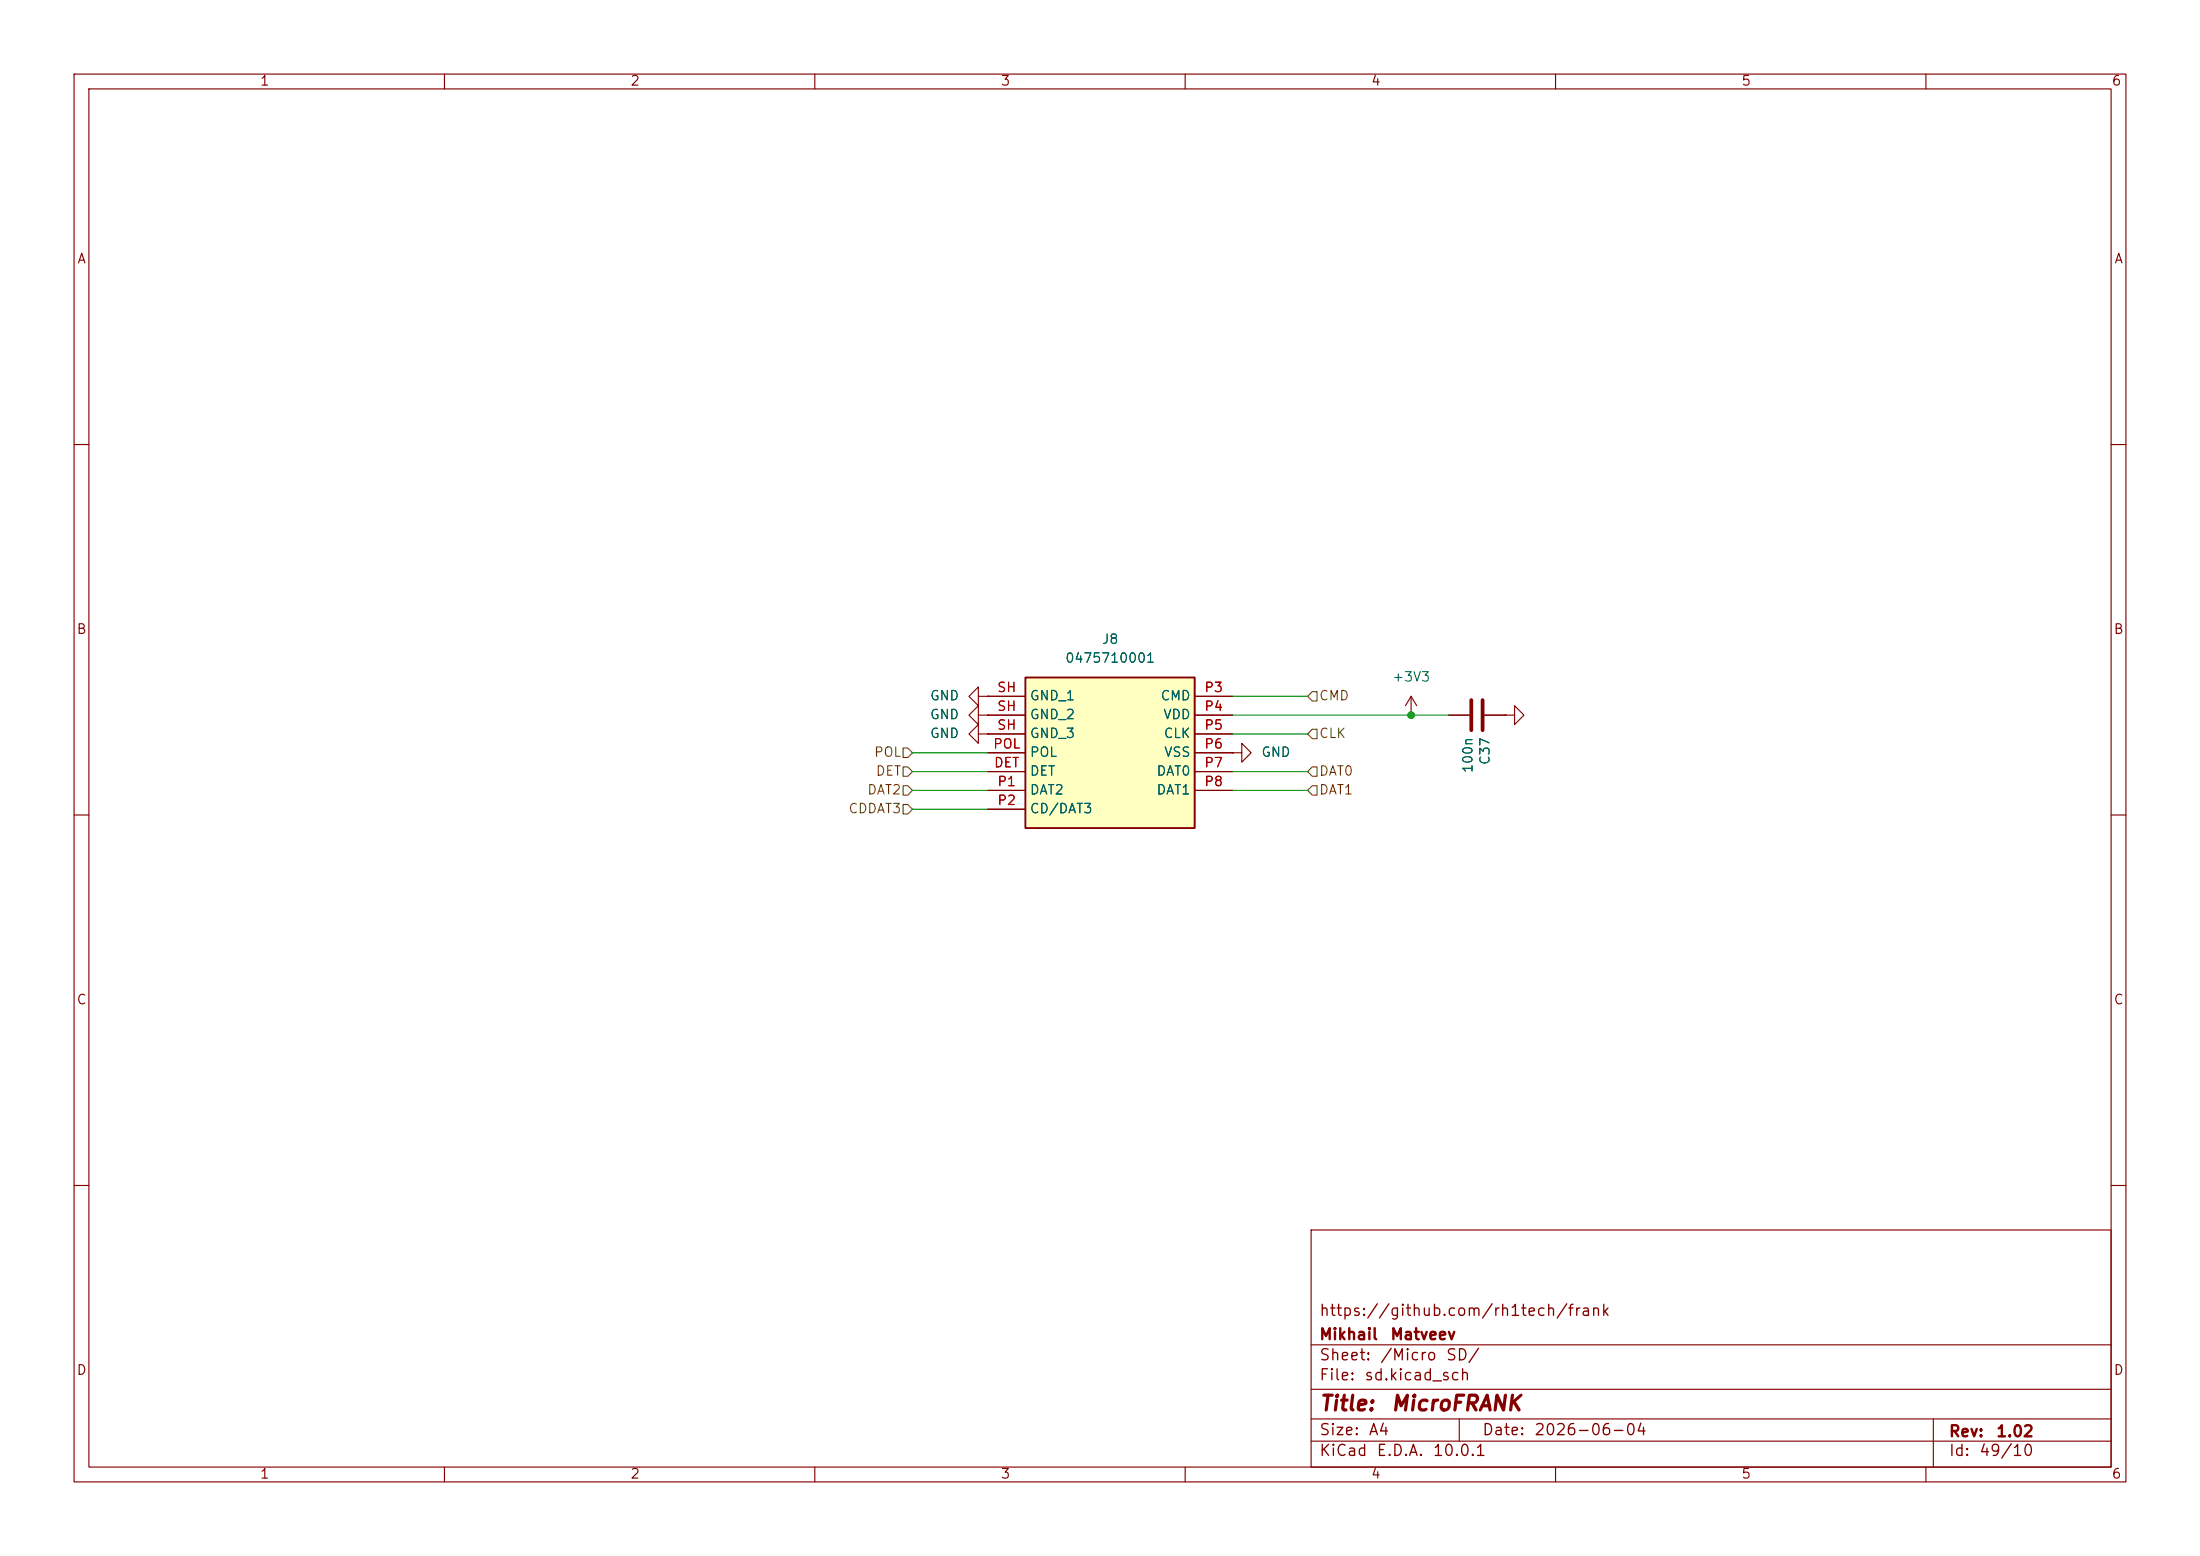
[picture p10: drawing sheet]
(kicad_sch
 (version 20260306)
 (generator "eeschema")
 (generator_version "10.0")
 (paper "A4")
 (title_block
  (title "${NAME}")
  (date "${DATE}")
  (rev "${VERSION}")
  (company "Mikhail Matveev")
  (comment 1 "https://github.com/rh1tech/frank"))
 (lib_symbols
  (symbol "MicroFRANK:+3V3"
   (power global)
   (pin_numbers (hide yes))
   (pin_names
    (offset 0) (hide yes)) (exclude_from_sim no) (in_bom yes) (on_board yes)
   (in_pos_files yes)
   (duplicate_pin_numbers_are_jumpers no)
   (property "Reference" "#PWR" (at 0 -3.81 0) (show_name no) (do_not_autoplace no) (hide yes) (effects (font (size 1.27 1.27))))
   (property "Value" "+3V3" (at 0 3.556 0) (show_name no) (do_not_autoplace no) (effects (font (size 1.27 1.27))))
   (property "Footprint" "" (at 0 0 0) (show_name no) (do_not_autoplace no) (hide yes) (effects (font (size 1.27 1.27))))
   (property "Datasheet" "" (at 0 0 0) (show_name no) (do_not_autoplace no) (hide yes) (effects (font (size 1.27 1.27))))
   (property "Description" "Power symbol creates a global label with name \"+3V3\"" (at 0 0 0) (show_name no) (do_not_autoplace no) (hide yes) (effects (font (size 1.27 1.27))))
   (symbol "+3V3_0_1"
    (polyline (pts (xy -0.762 1.27) (xy 0 2.54)) (stroke (width 0) (type default)) (fill (type none)))
    (polyline (pts (xy 0 2.54) (xy 0.762 1.27)) (stroke (width 0) (type default)) (fill (type none)))
    (polyline (pts (xy 0 0) (xy 0 2.54)) (stroke (width 0) (type default)) (fill (type none))))
   (symbol "+3V3_1_1"
    (pin power_in line (at 0 0 90) (length 0) (name "" (effects (font (size 1.27 1.27)))) (number "1" (effects (font (size 1.27 1.27))))))
   (embedded_fonts no))
  (symbol "MicroFRANK:C"
   (pin_numbers (hide yes))
   (pin_names
    (offset 0.254)) (exclude_from_sim no) (in_bom yes) (on_board yes)
   (in_pos_files yes)
   (duplicate_pin_numbers_are_jumpers no)
   (property "Reference" "C" (at 0.635 2.54 0) (show_name no) (do_not_autoplace no) (effects (font (size 1.27 1.27)) (justify left)))
   (property "Value" "C" (at 0.635 -2.54 0) (show_name no) (do_not_autoplace no) (effects (font (size 1.27 1.27)) (justify left)))
   (property "Footprint" "" (at 0.9652 -3.81 0) (show_name no) (do_not_autoplace no) (hide yes) (effects (font (size 1.27 1.27))))
   (property "Datasheet" "" (at 0 0 0) (show_name no) (do_not_autoplace no) (hide yes) (effects (font (size 1.27 1.27))))
   (property "Description" "Unpolarized capacitor" (at 0 0 0) (show_name no) (do_not_autoplace no) (hide yes) (effects (font (size 1.27 1.27))))
   (symbol "C_0_1"
    (polyline (pts (xy -2.032 0.762) (xy 2.032 0.762)) (stroke (width 0.508) (type default)) (fill (type none)))
    (polyline (pts (xy -2.032 -0.762) (xy 2.032 -0.762)) (stroke (width 0.508) (type default)) (fill (type none))))
   (symbol "C_1_1"
    (pin passive line (at 0 3.81 270) (length 2.794) (name "" (effects (font (size 1.27 1.27)))) (number "1" (effects (font (size 1.27 1.27)))))
    (pin passive line (at 0 -3.81 90) (length 2.794) (name "" (effects (font (size 1.27 1.27)))) (number "2" (effects (font (size 1.27 1.27))))))
   (embedded_fonts no))
  (symbol "MicroFRANK:GND"
   (power global)
   (pin_numbers (hide yes))
   (pin_names
    (offset 0) (hide yes)) (exclude_from_sim no) (in_bom yes) (on_board yes)
   (in_pos_files yes)
   (duplicate_pin_numbers_are_jumpers no)
   (property "Reference" "#PWR" (at 0 -6.35 0) (show_name no) (do_not_autoplace no) (hide yes) (effects (font (size 1.27 1.27))))
   (property "Value" "GND" (at 0 -3.81 0) (show_name no) (do_not_autoplace no) (effects (font (size 1.27 1.27))))
   (property "Footprint" "" (at 0 0 0) (show_name no) (do_not_autoplace no) (hide yes) (effects (font (size 1.27 1.27))))
   (property "Datasheet" "" (at 0 0 0) (show_name no) (do_not_autoplace no) (hide yes) (effects (font (size 1.27 1.27))))
   (property "Description" "Power symbol creates a global label with name \"GND\" , ground" (at 0 0 0) (show_name no) (do_not_autoplace no) (hide yes) (effects (font (size 1.27 1.27))))
   (symbol "GND_0_1"
    (polyline (pts (xy 0 0) (xy 0 -1.27) (xy 1.27 -1.27) (xy 0 -2.54) (xy -1.27 -1.27) (xy 0 -1.27)) (stroke (width 0) (type default)) (fill (type none))))
   (symbol "GND_1_1"
    (pin power_in line (at 0 0 270) (length 0) (name "" (effects (font (size 1.27 1.27)))) (number "1" (effects (font (size 1.27 1.27))))))
   (embedded_fonts no))
  (symbol "MicroFRANK:GND_1"
   (power global)
   (pin_numbers (hide yes))
   (pin_names
    (offset 0) (hide yes)) (exclude_from_sim no) (in_bom yes) (on_board yes)
   (in_pos_files yes)
   (duplicate_pin_numbers_are_jumpers no)
   (property "Reference" "#PWR" (at 0 -6.35 0) (show_name no) (do_not_autoplace no) (hide yes) (effects (font (size 1.27 1.27))))
   (property "Value" "GND" (at 0 -3.81 0) (show_name no) (do_not_autoplace no) (effects (font (size 1.27 1.27))))
   (property "Footprint" "" (at 0 0 0) (show_name no) (do_not_autoplace no) (hide yes) (effects (font (size 1.27 1.27))))
   (property "Datasheet" "" (at 0 0 0) (show_name no) (do_not_autoplace no) (hide yes) (effects (font (size 1.27 1.27))))
   (property "Description" "Power symbol creates a global label with name \"GND\" , ground" (at 0 0 0) (show_name no) (do_not_autoplace no) (hide yes) (effects (font (size 1.27 1.27))))
   (symbol "GND_1_0_1"
    (polyline (pts (xy 0 0) (xy 0 -1.27) (xy 1.27 -1.27) (xy 0 -2.54) (xy -1.27 -1.27) (xy 0 -1.27)) (stroke (width 0) (type default)) (fill (type none))))
   (symbol "GND_1_1_1"
    (pin power_in line (at 0 0 270) (length 0) (name "" (effects (font (size 1.27 1.27)))) (number "1" (effects (font (size 1.27 1.27))))))
   (embedded_fonts no))
  (symbol "MicroFRANK:MicroSD_Short" (exclude_from_sim no) (in_bom yes) (on_board yes)
   (in_pos_files yes)
   (duplicate_pin_numbers_are_jumpers no)
   (property "Reference" "J8" (at 16.51 7.62 0) (show_name no) (do_not_autoplace no) (effects (font (size 1.27 1.27))))
   (property "Value" "0475710001" (at 16.51 5.08 0) (show_name no) (do_not_autoplace no) (effects (font (size 1.27 1.27))))
   (property "Footprint" "MicroFRANK:MicroSD (SMD, short)" (at 29.21 -94.92 0) (show_name no) (do_not_autoplace no) (hide yes) (effects (font (size 1.27 1.27)) (justify left top)))
   (property "Datasheet" "https://componentsearchengine.com/Datasheets/2/47571-0001.pdf" (at 29.21 -194.92 0) (show_name no) (do_not_autoplace no) (hide yes) (effects (font (size 1.27 1.27)) (justify left top)))
   (property "Description" "Memory Card Connectors ASSY FOR TFR HEADER HEADER W/DETECT PIN" (at 0 0 0) (show_name no) (do_not_autoplace no) (hide yes) (effects (font (size 1.27 1.27))))
   (property "Height" "2.3" (at 29.21 -394.92 0) (show_name no) (do_not_autoplace no) (hide yes) (effects (font (size 1.27 1.27)) (justify left top)))
   (property "Mouser Part Number" "538-47571-0001" (at 29.21 -494.92 0) (show_name no) (do_not_autoplace no) (hide yes) (effects (font (size 1.27 1.27)) (justify left top)))
   (property "Mouser Price/Stock" "https://www.mouser.co.uk/ProductDetail/Molex/47571-0001?qs=qM7ngqbhX5UTJOg9nqKLJQ%3D%3D" (at 29.21 -594.92 0) (show_name no) (do_not_autoplace no) (hide yes) (effects (font (size 1.27 1.27)) (justify left top)))
   (property "Manufacturer_Name" "Molex" (at 29.21 -694.92 0) (show_name no) (do_not_autoplace no) (hide yes) (effects (font (size 1.27 1.27)) (justify left top)))
   (property "Manufacturer_Part_Number" "47571-0001" (at 29.21 -794.92 0) (show_name no) (do_not_autoplace no) (hide yes) (effects (font (size 1.27 1.27)) (justify left top)))
   (property "AliExpress" "https://www.aliexpress.com/item/1005005302426366.html" (at 0 0 0) (show_name no) (do_not_autoplace no) (hide yes) (effects (font (size 1.27 1.27))))
   (symbol "MicroSD_Short_1_1"
    (rectangle (start 5.08 2.54) (end 27.94 -17.78) (stroke (width 0.254) (type default)) (fill (type background)))
    (pin passive line (at 0 -10.16 0) (length 5.08) (name "DET" (effects (font (size 1.27 1.27)))) (number "DET" (effects (font (size 1.27 1.27)))))
    (pin passive line (at 0 -12.7 0) (length 5.08) (name "DAT2" (effects (font (size 1.27 1.27)))) (number "P1" (effects (font (size 1.27 1.27)))))
    (pin passive line (at 0 -15.24 0) (length 5.08) (name "CD/DAT3" (effects (font (size 1.27 1.27)))) (number "P2" (effects (font (size 1.27 1.27)))))
    (pin passive line (at 33.02 0 180) (length 5.08) (name "CMD" (effects (font (size 1.27 1.27)))) (number "P3" (effects (font (size 1.27 1.27)))))
    (pin passive line (at 33.02 -2.54 180) (length 5.08) (name "VDD" (effects (font (size 1.27 1.27)))) (number "P4" (effects (font (size 1.27 1.27)))))
    (pin passive line (at 33.02 -5.08 180) (length 5.08) (name "CLK" (effects (font (size 1.27 1.27)))) (number "P5" (effects (font (size 1.27 1.27)))))
    (pin passive line (at 33.02 -7.62 180) (length 5.08) (name "VSS" (effects (font (size 1.27 1.27)))) (number "P6" (effects (font (size 1.27 1.27)))))
    (pin passive line (at 33.02 -10.16 180) (length 5.08) (name "DAT0" (effects (font (size 1.27 1.27)))) (number "P7" (effects (font (size 1.27 1.27)))))
    (pin passive line (at 33.02 -12.7 180) (length 5.08) (name "DAT1" (effects (font (size 1.27 1.27)))) (number "P8" (effects (font (size 1.27 1.27)))))
    (pin passive line (at 0 -7.62 0) (length 5.08) (name "POL" (effects (font (size 1.27 1.27)))) (number "POL" (effects (font (size 1.27 1.27)))))
    (pin passive line (at 0 0 0) (length 5.08) (name "GND_1" (effects (font (size 1.27 1.27)))) (number "SH" (effects (font (size 1.27 1.27)))))
    (pin passive line (at 0 -2.54 0) (length 5.08) (name "GND_2" (effects (font (size 1.27 1.27)))) (number "SH" (effects (font (size 1.27 1.27)))))
    (pin passive line (at 0 -5.08 0) (length 5.08) (name "GND_3" (effects (font (size 1.27 1.27)))) (number "SH" (effects (font (size 1.27 1.27))))))
   (embedded_fonts no)))
 (junction
  (at 190.5 96.52)
  (diameter 0)
  (color 0 0 0 0))
 (wire
  (pts (xy 166.37 104.14) (xy 176.53 104.14))
  (stroke (width 0) (type default)))
 (wire
  (pts (xy 166.37 106.68) (xy 176.53 106.68))
  (stroke (width 0) (type default)))
 (wire
  (pts (xy 123.19 109.22) (xy 133.35 109.22))
  (stroke (width 0) (type default)))
 (wire
  (pts (xy 123.19 106.68) (xy 133.35 106.68))
  (stroke (width 0) (type default)))
 (wire
  (pts (xy 166.37 93.98) (xy 176.53 93.98))
  (stroke (width 0) (type default)))
 (wire
  (pts (xy 166.37 99.06) (xy 176.53 99.06))
  (stroke (width 0) (type default)))
 (wire
  (pts (xy 123.19 101.6) (xy 133.35 101.6))
  (stroke (width 0) (type default)))
 (wire
  (pts (xy 166.37 96.52) (xy 190.5 96.52))
  (stroke (width 0) (type default)))
 (wire
  (pts (xy 123.19 104.14) (xy 133.35 104.14))
  (stroke (width 0) (type default)))
 (wire
  (pts (xy 190.5 96.52) (xy 195.58 96.52))
  (stroke (width 0) (type default)))
 (hierarchical_label "CLK"
  (shape input)
  (at 176.53 99.06 0)
  (effects (font (size 1.27 1.27)) (justify left)))
 (hierarchical_label "DAT0"
  (shape input)
  (at 176.53 104.14 0)
  (effects (font (size 1.27 1.27)) (justify left)))
 (hierarchical_label "DAT1"
  (shape input)
  (at 176.53 106.68 0)
  (effects (font (size 1.27 1.27)) (justify left)))
 (hierarchical_label "DET"
  (shape input)
  (at 123.19 104.14 180)
  (effects (font (size 1.27 1.27)) (justify right)))
 (hierarchical_label "CDDAT3"
  (shape input)
  (at 123.19 109.22 180)
  (effects (font (size 1.27 1.27)) (justify right)))
 (hierarchical_label "DAT2"
  (shape input)
  (at 123.19 106.68 180)
  (effects (font (size 1.27 1.27)) (justify right)))
 (hierarchical_label "POL"
  (shape input)
  (at 123.19 101.6 180)
  (effects (font (size 1.27 1.27)) (justify right)))
 (hierarchical_label "CMD"
  (shape input)
  (at 176.53 93.98 0)
  (effects (font (size 1.27 1.27)) (justify left)))
 (symbol
  (lib_id "MicroFRANK:C")
  (at 199.39 96.52 270)
  (unit 1)
  (body_style 1)
  (exclude_from_sim no)
  (in_bom yes)
  (on_board yes)
  (in_pos_files yes)
  (dnp no)
  (property "Reference" "C37" (at 200.5584 99.441 0) (show_name no) (do_not_autoplace no) (effects (font (size 1.27 1.27)) (justify left)))
  (property "Value" "100n" (at 198.247 99.441 0) (show_name no) (do_not_autoplace no) (effects (font (size 1.27 1.27)) (justify left)))
  (property "Footprint" "MicroFRANK:C_0603_1608Metric" (at 195.58 97.4852 0) (hide yes) (show_name no) (do_not_autoplace no) (effects (font (size 1.27 1.27))))
  (property "Datasheet" "" (at 199.39 96.52 0) (hide yes) (show_name no) (do_not_autoplace no) (effects (font (size 1.27 1.27))))
  (property "Description" "Unpolarized capacitor" (at 199.39 96.52 0) (hide yes) (show_name no) (do_not_autoplace no) (effects (font (size 1.27 1.27))))
  (property "AliExpress" "https://www.aliexpress.com/item/33008008276.html" (at 199.39 96.52 0) (hide yes) (show_name no) (do_not_autoplace no) (effects (font (size 1.27 1.27))))
  (property "Height" "" (at 199.39 96.52 0) (hide yes) (show_name no) (do_not_autoplace no) (effects (font (size 1.27 1.27))))
  (property "MANUFACTURER" "" (at 199.39 96.52 0) (hide yes) (show_name no) (do_not_autoplace no) (effects (font (size 1.27 1.27))))
  (property "MAXIMUM_PACKAGE_HEIGHT" "" (at 199.39 96.52 0) (hide yes) (show_name no) (do_not_autoplace no) (effects (font (size 1.27 1.27))))
  (property "Manufacturer_Name" "" (at 199.39 96.52 0) (hide yes) (show_name no) (do_not_autoplace no) (effects (font (size 1.27 1.27))))
  (property "Manufacturer_Part_Number" "" (at 199.39 96.52 0) (hide yes) (show_name no) (do_not_autoplace no) (effects (font (size 1.27 1.27))))
  (property "Mouser Part Number" "" (at 199.39 96.52 0) (hide yes) (show_name no) (do_not_autoplace no) (effects (font (size 1.27 1.27))))
  (property "Mouser Price/Stock" "" (at 199.39 96.52 0) (hide yes) (show_name no) (do_not_autoplace no) (effects (font (size 1.27 1.27))))
  (property "PARTREV" "" (at 199.39 96.52 0) (hide yes) (show_name no) (do_not_autoplace no) (effects (font (size 1.27 1.27))))
  (property "STANDARD" "" (at 199.39 96.52 0) (hide yes) (show_name no) (do_not_autoplace no) (effects (font (size 1.27 1.27))))
  (property "Sim.Device" "" (at 199.39 96.52 0) (hide yes) (show_name no) (do_not_autoplace no) (effects (font (size 1.27 1.27))))
  (pin "1")
  (pin "2"))
 (symbol
  (lib_id "MicroFRANK:+3V3")
  (at 190.5 96.52 0)
  (unit 1)
  (body_style 1)
  (exclude_from_sim no)
  (in_bom yes)
  (on_board yes)
  (in_pos_files yes)
  (dnp no)
  (fields_autoplaced yes)
  (property "Reference" "#PWR089" (at 190.5 100.33 0) (hide yes) (show_name no) (do_not_autoplace no) (effects (font (size 1.27 1.27))))
  (property "Value" "+3V3" (at 190.5 91.44 0) (show_name no) (do_not_autoplace no) (effects (font (size 1.27 1.27))))
  (property "Footprint" "" (at 190.5 96.52 0) (hide yes) (show_name no) (do_not_autoplace no) (effects (font (size 1.27 1.27))))
  (property "Datasheet" "" (at 190.5 96.52 0) (hide yes) (show_name no) (do_not_autoplace no) (effects (font (size 1.27 1.27))))
  (property "Description" "Power symbol creates a global label with name \"+3V3\"" (at 190.5 96.52 0) (hide yes) (show_name no) (do_not_autoplace no) (effects (font (size 1.27 1.27))))
  (pin "1"))
 (symbol
  (lib_id "MicroFRANK:GND")
  (at 203.2 96.52 90)
  (unit 1)
  (body_style 1)
  (exclude_from_sim no)
  (in_bom yes)
  (on_board yes)
  (in_pos_files yes)
  (dnp no)
  (property "Reference" "#PWR090" (at 209.55 96.52 0) (hide yes) (show_name no) (do_not_autoplace no) (effects (font (size 1.27 1.27))))
  (property "Value" "GND" (at 205.74 90.17 0) (hide yes) (show_name no) (do_not_autoplace no) (effects (font (size 1.27 1.27)) (justify right)))
  (property "Footprint" "" (at 203.2 96.52 0) (hide yes) (show_name no) (do_not_autoplace no) (effects (font (size 1.27 1.27))))
  (property "Datasheet" "" (at 203.2 96.52 0) (hide yes) (show_name no) (do_not_autoplace no) (effects (font (size 1.27 1.27))))
  (property "Description" "Power symbol creates a global label with name \"GND\" , ground" (at 203.2 96.52 0) (hide yes) (show_name no) (do_not_autoplace no) (effects (font (size 1.27 1.27))))
  (pin "1"))
 (symbol
  (lib_id "MicroFRANK:GND_1")
  (at 133.35 96.52 270)
  (unit 1)
  (body_style 1)
  (exclude_from_sim no)
  (in_bom yes)
  (on_board yes)
  (in_pos_files yes)
  (dnp no)
  (fields_autoplaced yes)
  (property "Reference" "#PWR086" (at 127 96.52 0) (hide yes) (show_name no) (do_not_autoplace no) (effects (font (size 1.27 1.27))))
  (property "Value" "GND" (at 129.54 96.5199 90) (show_name no) (do_not_autoplace no) (effects (font (size 1.27 1.27)) (justify right)))
  (property "Footprint" "" (at 133.35 96.52 0) (hide yes) (show_name no) (do_not_autoplace no) (effects (font (size 1.27 1.27))))
  (property "Datasheet" "" (at 133.35 96.52 0) (hide yes) (show_name no) (do_not_autoplace no) (effects (font (size 1.27 1.27))))
  (property "Description" "Power symbol creates a global label with name \"GND\" , ground" (at 133.35 96.52 0) (hide yes) (show_name no) (do_not_autoplace no) (effects (font (size 1.27 1.27))))
  (pin "1"))
 (symbol
  (lib_id "MicroFRANK:MicroSD_Short")
  (at 133.35 93.98 0)
  (unit 1)
  (body_style 1)
  (exclude_from_sim no)
  (in_bom yes)
  (on_board yes)
  (in_pos_files yes)
  (dnp no)
  (fields_autoplaced yes)
  (property "Reference" "J8" (at 149.86 86.36 0) (show_name no) (do_not_autoplace no) (effects (font (size 1.27 1.27))))
  (property "Value" "0475710001" (at 149.86 88.9 0) (show_name no) (do_not_autoplace no) (effects (font (size 1.27 1.27))))
  (property "Footprint" "MicroFRANK:MicroSD_SMD_Short" (at 162.56 188.9 0) (hide yes) (show_name no) (do_not_autoplace no) (effects (font (size 1.27 1.27)) (justify left top)))
  (property "Datasheet" "https://componentsearchengine.com/Datasheets/2/47571-0001.pdf" (at 162.56 288.9 0) (hide yes) (show_name no) (do_not_autoplace no) (effects (font (size 1.27 1.27)) (justify left top)))
  (property "Description" "Memory Card Connectors ASSY FOR TFR HEADER HEADER W/DETECT PIN" (at 133.35 93.98 0) (hide yes) (show_name no) (do_not_autoplace no) (effects (font (size 1.27 1.27))))
  (property "Height" "2.3" (at 162.56 488.9 0) (hide yes) (show_name no) (do_not_autoplace no) (effects (font (size 1.27 1.27)) (justify left top)))
  (property "Mouser Part Number" "538-47571-0001" (at 162.56 588.9 0) (hide yes) (show_name no) (do_not_autoplace no) (effects (font (size 1.27 1.27)) (justify left top)))
  (property "Mouser Price/Stock" "https://www.mouser.co.uk/ProductDetail/Molex/47571-0001?qs=qM7ngqbhX5UTJOg9nqKLJQ%3D%3D" (at 162.56 688.9 0) (hide yes) (show_name no) (do_not_autoplace no) (effects (font (size 1.27 1.27)) (justify left top)))
  (property "Manufacturer_Name" "Molex" (at 162.56 788.9 0) (hide yes) (show_name no) (do_not_autoplace no) (effects (font (size 1.27 1.27)) (justify left top)))
  (property "Manufacturer_Part_Number" "47571-0001" (at 162.56 888.9 0) (hide yes) (show_name no) (do_not_autoplace no) (effects (font (size 1.27 1.27)) (justify left top)))
  (property "AliExpress" "https://www.aliexpress.com/item/1005005302426366.html" (at 133.35 93.98 0) (hide yes) (show_name no) (do_not_autoplace no) (effects (font (size 1.27 1.27))))
  (pin "DET")
  (pin "SH")
  (pin "SH")
  (pin "POL")
  (pin "P1")
  (pin "P2")
  (pin "P3")
  (pin "P4")
  (pin "P5")
  (pin "P6")
  (pin "P7")
  (pin "P8")
  (pin "SH"))
 (symbol
  (lib_id "MicroFRANK:GND_1")
  (at 166.37 101.6 90)
  (unit 1)
  (body_style 1)
  (exclude_from_sim no)
  (in_bom yes)
  (on_board yes)
  (in_pos_files yes)
  (dnp no)
  (fields_autoplaced yes)
  (property "Reference" "#PWR088" (at 172.72 101.6 0) (hide yes) (show_name no) (do_not_autoplace no) (effects (font (size 1.27 1.27))))
  (property "Value" "GND" (at 170.18 101.5999 90) (show_name no) (do_not_autoplace no) (effects (font (size 1.27 1.27)) (justify right)))
  (property "Footprint" "" (at 166.37 101.6 0) (hide yes) (show_name no) (do_not_autoplace no) (effects (font (size 1.27 1.27))))
  (property "Datasheet" "" (at 166.37 101.6 0) (hide yes) (show_name no) (do_not_autoplace no) (effects (font (size 1.27 1.27))))
  (property "Description" "Power symbol creates a global label with name \"GND\" , ground" (at 166.37 101.6 0) (hide yes) (show_name no) (do_not_autoplace no) (effects (font (size 1.27 1.27))))
  (pin "1"))
 (symbol
  (lib_id "MicroFRANK:GND_1")
  (at 133.35 99.06 270)
  (unit 1)
  (body_style 1)
  (exclude_from_sim no)
  (in_bom yes)
  (on_board yes)
  (in_pos_files yes)
  (dnp no)
  (fields_autoplaced yes)
  (property "Reference" "#PWR087" (at 127 99.06 0) (hide yes) (show_name no) (do_not_autoplace no) (effects (font (size 1.27 1.27))))
  (property "Value" "GND" (at 129.54 99.0599 90) (show_name no) (do_not_autoplace no) (effects (font (size 1.27 1.27)) (justify right)))
  (property "Footprint" "" (at 133.35 99.06 0) (hide yes) (show_name no) (do_not_autoplace no) (effects (font (size 1.27 1.27))))
  (property "Datasheet" "" (at 133.35 99.06 0) (hide yes) (show_name no) (do_not_autoplace no) (effects (font (size 1.27 1.27))))
  (property "Description" "Power symbol creates a global label with name \"GND\" , ground" (at 133.35 99.06 0) (hide yes) (show_name no) (do_not_autoplace no) (effects (font (size 1.27 1.27))))
  (pin "1"))
 (symbol
  (lib_id "MicroFRANK:GND_1")
  (at 133.35 93.98 270)
  (unit 1)
  (body_style 1)
  (exclude_from_sim no)
  (in_bom yes)
  (on_board yes)
  (in_pos_files yes)
  (dnp no)
  (fields_autoplaced yes)
  (property "Reference" "#PWR085" (at 127 93.98 0) (hide yes) (show_name no) (do_not_autoplace no) (effects (font (size 1.27 1.27))))
  (property "Value" "GND" (at 129.54 93.9799 90) (show_name no) (do_not_autoplace no) (effects (font (size 1.27 1.27)) (justify right)))
  (property "Footprint" "" (at 133.35 93.98 0) (hide yes) (show_name no) (do_not_autoplace no) (effects (font (size 1.27 1.27))))
  (property "Datasheet" "" (at 133.35 93.98 0) (hide yes) (show_name no) (do_not_autoplace no) (effects (font (size 1.27 1.27))))
  (property "Description" "Power symbol creates a global label with name \"GND\" , ground" (at 133.35 93.98 0) (hide yes) (show_name no) (do_not_autoplace no) (effects (font (size 1.27 1.27))))
  (pin "1")))
